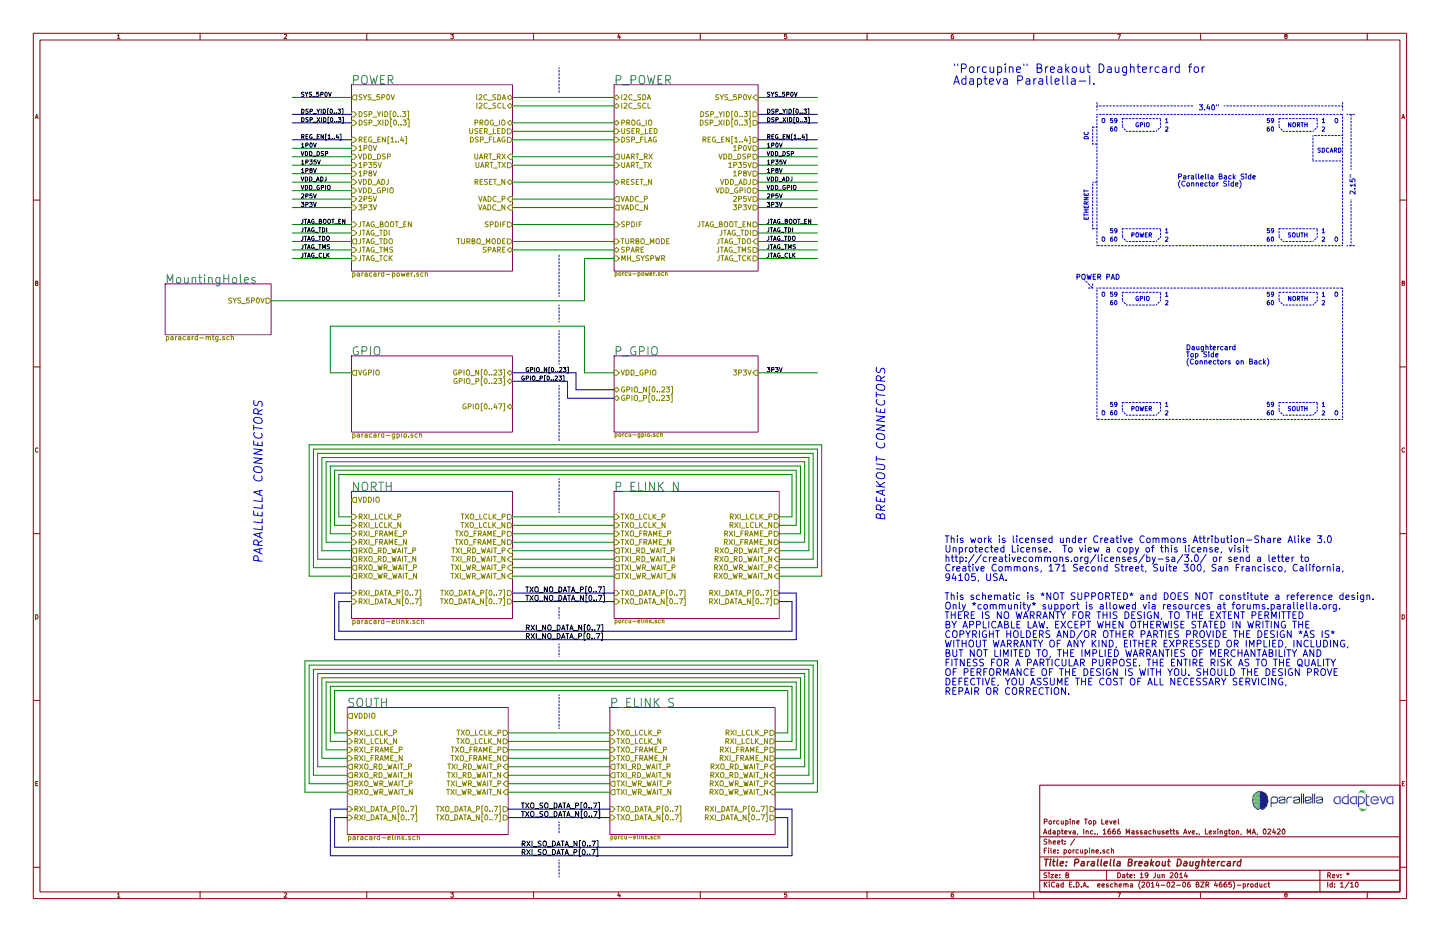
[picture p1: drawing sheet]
EESchema Schematic File Version 2
LIBS:adapteva_kicad
LIBS:power
LIBS:device
LIBS:transistors
LIBS:conn
LIBS:linear
LIBS:regul
LIBS:74xx
LIBS:cmos4000
LIBS:adc-dac
LIBS:memory
LIBS:xilinx
LIBS:special
LIBS:microcontrollers
LIBS:dsp
LIBS:microchip
LIBS:analog_switches
LIBS:motorola
LIBS:texas
LIBS:intel
LIBS:audio
LIBS:interface
LIBS:digital-audio
LIBS:philips
LIBS:display
LIBS:cypress
LIBS:siliconi
LIBS:opto
LIBS:atmel
LIBS:contrib
LIBS:valves
LIBS:porcupine-cache
EELAYER 24 0
EELAYER END
$Descr B 17000 11000
encoding utf-8
Sheet 1 10
Title "Parallella Breakout Daughtercard"
Date "19 Jun 2014"
Rev "*"
Comp "Adapteva, Inc., 1666 Massachusetts Ave., Lexington, MA, 02420"
Comment1 "Porcupine Top Level"
Comment2 ""
Comment3 ""
Comment4 ""
$EndDescr
Text Notes 13900 2200 0    60   ~ 0
Parallella Back Side\n(Connector Side)\n
Text Notes 15200 1500 0    50   ~ 0
NORTH
Text Notes 15200 2800 0    50   ~ 0
SOUTH
Text Notes 13400 1500 0    50   ~ 0
GPIO
Text Notes 13350 2800 0    50   ~ 0
POWER
Text Notes 13750 2750 0    50   ~ 0
1
Text Notes 13750 2850 0    50   ~ 0
2
Text Notes 13750 1450 0    50   ~ 0
1
Text Notes 13750 1550 0    50   ~ 0
2
Text Notes 15600 1450 0    50   ~ 0
1
Text Notes 15600 1550 0    50   ~ 0
2
Text Notes 15600 2750 0    50   ~ 0
1
Text Notes 15600 2850 0    50   ~ 0
2
Text Notes 13100 1450 0    50   ~ 0
59
Text Notes 13100 1550 0    50   ~ 0
60
Text Notes 13100 2750 0    50   ~ 0
59
Text Notes 13100 2850 0    50   ~ 0
60
Text Notes 14950 1450 0    50   ~ 0
59
Text Notes 14950 1550 0    50   ~ 0
60
Text Notes 14950 2750 0    50   ~ 0
59
Text Notes 14950 2850 0    50   ~ 0
60
Text Notes 15750 1450 0    50   ~ 0
O
Text Notes 13000 1450 0    50   ~ 0
O
Text Notes 13000 2850 0    50   ~ 0
O
Text Notes 15750 2850 0    50   ~ 0
O
Text Notes 15550 1800 0    50   ~ 0
SDCARD
Text Notes 12850 2600 1    50   ~ 0
ETHERNET
Text Notes 12850 1650 1    50   ~ 0
DC
Text Notes 14000 4300 0    60   ~ 0
Daughtercard\nTop Side\n(Connectors on Back)
Text Notes 15200 3550 0    50   ~ 0
NORTH
Text Notes 15200 4850 0    50   ~ 0
SOUTH
Text Notes 13400 3550 0    50   ~ 0
GPIO
Text Notes 13350 4850 0    50   ~ 0
POWER
Text Notes 13750 4800 0    50   ~ 0
1
Text Notes 13750 4900 0    50   ~ 0
2
Text Notes 13750 3500 0    50   ~ 0
1
Text Notes 13750 3600 0    50   ~ 0
2
Text Notes 15600 3500 0    50   ~ 0
1
Text Notes 15600 3600 0    50   ~ 0
2
Text Notes 15600 4800 0    50   ~ 0
1
Text Notes 15600 4900 0    50   ~ 0
2
Text Notes 13100 3500 0    50   ~ 0
59
Text Notes 13100 3600 0    50   ~ 0
60
Text Notes 13100 4800 0    50   ~ 0
59
Text Notes 13100 4900 0    50   ~ 0
60
Text Notes 14950 3500 0    50   ~ 0
59
Text Notes 14950 3600 0    50   ~ 0
60
Text Notes 14950 4800 0    50   ~ 0
59
Text Notes 14950 4900 0    50   ~ 0
60
Text Notes 15750 3500 0    50   ~ 0
O
Text Notes 13000 3500 0    50   ~ 0
O
Text Notes 13000 4900 0    50   ~ 0
O
Text Notes 15750 4900 0    50   ~ 0
O
Text Notes 14150 1300 0    60   ~ 0
3.40"
Text Notes 16000 2300 1    60   ~ 0
2.15"
Text Notes 11250 1000 0    100  ~ 0
"Porcupine" Breakout Daughtercard for\nAdapteva Parallella-I.
$Sheet
S 4150 1000 1900 2200
U 538682E8
F0 "POWER" 100
F1 "paracard-power.sch" 60
F2 "I2C_SDA" B R 6050 1150 60 
F3 "I2C_SCL" B R 6050 1250 60 
F4 "PROG_IO" B R 6050 1450 60 
F5 "UART_RX" I R 6050 1850 60 
F6 "UART_TX" O R 6050 1950 60 
F7 "USER_LED" O R 6050 1550 60 
F8 "RESET_N" B R 6050 2150 60 
F9 "VADC_P" I R 6050 2350 60 
F10 "JTAG_TDI" I L 4150 2750 60 
F11 "JTAG_TDO" O L 4150 2850 60 
F12 "DSP_FLAG" O R 6050 1650 60 
F13 "TURBO_MODE" O R 6050 2850 60 
F14 "SPDIF" O R 6050 2650 60 
F15 "JTAG_BOOT_EN" I L 4150 2650 60 
F16 "VADC_N" I R 6050 2450 60 
F17 "JTAG_TMS" I L 4150 2950 60 
F18 "JTAG_TCK" I L 4150 3050 60 
F19 "1P0V" I L 4150 1750 60 
F20 "VDD_DSP" I L 4150 1850 60 
F21 "1P35V" I L 4150 1950 60 
F22 "1P8V" I L 4150 2050 60 
F23 "VDD_ADJ" I L 4150 2150 60 
F24 "VDD_GPIO" I L 4150 2250 60 
F25 "2P5V" I L 4150 2350 60 
F26 "3P3V" I L 4150 2450 60 
F27 "SYS_5P0V" O L 4150 1150 60 
F28 "REG_EN[1..4]" I L 4150 1650 60 
F29 "DSP_YID[0..3]" I L 4150 1350 60 
F30 "DSP_XID[0..3]" I L 4150 1450 60 
F31 "SPARE" B R 6050 2950 60 
$EndSheet
$Sheet
S 4150 4200 1900 900 
U 53860B1E
F0 "GPIO" 100
F1 "paracard-gpio.sch" 60
F2 "VGPIO" O L 4150 4400 60 
F3 "GPIO_N[0..23]" B R 6050 4400 60 
F4 "GPIO_P[0..23]" B R 6050 4500 60 
F5 "GPIO[0..47]" B R 6050 4800 60 
$EndSheet
$Sheet
S 4150 5800 1900 1500
U 5386858E
F0 "NORTH" 100
F1 "paracard-elink.sch" 60
F2 "VDDIO" O L 4150 5900 60 
F3 "RXI_FRAME_N" I L 4150 6400 60 
F4 "RXI_FRAME_P" I L 4150 6300 60 
F5 "RXO_WR_WAIT_N" O L 4150 6800 60 
F6 "RXO_WR_WAIT_P" O L 4150 6700 60 
F7 "TXI_WR_WAIT_N" I R 6050 6800 60 
F8 "TXI_WR_WAIT_P" I R 6050 6700 60 
F9 "TXI_RD_WAIT_N" I R 6050 6600 60 
F10 "TXI_RD_WAIT_P" I R 6050 6500 60 
F11 "RXI_LCLK_N" I L 4150 6200 60 
F12 "RXI_LCLK_P" I L 4150 6100 60 
F13 "RXO_RD_WAIT_N" O L 4150 6600 60 
F14 "RXO_RD_WAIT_P" O L 4150 6500 60 
F15 "TXO_FRAME_N" O R 6050 6400 60 
F16 "TXO_FRAME_P" O R 6050 6300 60 
F17 "TXO_LCLK_N" O R 6050 6200 60 
F18 "TXO_LCLK_P" O R 6050 6100 60 
F19 "RXI_DATA_N[0..7]" I L 4150 7100 60 
F20 "RXI_DATA_P[0..7]" I L 4150 7000 60 
F21 "TXO_DATA_P[0..7]" O R 6050 7000 60 
F22 "TXO_DATA_N[0..7]" O R 6050 7100 60 
$EndSheet
$Sheet
S 4100 8350 1900 1500
U 538F26B7
F0 "SOUTH" 100
F1 "paracard-elink.sch" 60
F2 "VDDIO" O L 4100 8450 60 
F3 "RXI_FRAME_N" I L 4100 8950 60 
F4 "RXI_FRAME_P" I L 4100 8850 60 
F5 "RXO_WR_WAIT_N" O L 4100 9350 60 
F6 "RXO_WR_WAIT_P" O L 4100 9250 60 
F7 "TXI_WR_WAIT_N" I R 6000 9350 60 
F8 "TXI_WR_WAIT_P" I R 6000 9250 60 
F9 "TXI_RD_WAIT_N" I R 6000 9150 60 
F10 "TXI_RD_WAIT_P" I R 6000 9050 60 
F11 "RXI_LCLK_N" I L 4100 8750 60 
F12 "RXI_LCLK_P" I L 4100 8650 60 
F13 "RXO_RD_WAIT_N" O L 4100 9150 60 
F14 "RXO_RD_WAIT_P" O L 4100 9050 60 
F15 "TXO_FRAME_N" O R 6000 8950 60 
F16 "TXO_FRAME_P" O R 6000 8850 60 
F17 "TXO_LCLK_N" O R 6000 8750 60 
F18 "TXO_LCLK_P" O R 6000 8650 60 
F19 "RXI_DATA_N[0..7]" I L 4100 9650 60 
F20 "RXI_DATA_P[0..7]" I L 4100 9550 60 
F21 "TXO_DATA_P[0..7]" O R 6000 9550 60 
F22 "TXO_DATA_N[0..7]" O R 6000 9650 60 
$EndSheet
$Sheet
S 1950 3350 1250 600 
U 5387F901
F0 "MountingHoles" 100
F1 "paracard-mtg.sch" 60
F2 "SYS_5P0V" O R 3200 3550 60 
$EndSheet
Text Notes 12700 3300 0    60   ~ 0
POWER PAD
$Sheet
S 7250 1000 1700 2200
U 538C9643
F0 "P_POWER" 100
F1 "porcu-power.sch" 50
F2 "I2C_SDA" B L 7250 1150 60 
F3 "REG_EN[1..4]" O R 8950 1650 60 
F4 "DSP_YID[0..3]" O R 8950 1350 60 
F5 "DSP_XID[0..3]" O R 8950 1450 60 
F6 "UART_RX" O L 7250 1850 60 
F7 "UART_TX" I L 7250 1950 60 
F8 "USER_LED" I L 7250 1550 60 
F9 "RESET_N" B L 7250 2150 60 
F10 "VADC_P" O L 7250 2350 60 
F11 "JTAG_TDI" O R 8950 2750 60 
F12 "JTAG_TDO" I R 8950 2850 60 
F13 "1P0V" O R 8950 1750 60 
F14 "VDD_DSP" O R 8950 1850 60 
F15 "1P35V" O R 8950 1950 60 
F16 "1P8V" O R 8950 2050 60 
F17 "VDD_ADJ" O R 8950 2150 60 
F18 "VDD_GPIO" O R 8950 2250 60 
F19 "2P5V" O R 8950 2350 60 
F20 "3P3V" O R 8950 2450 60 
F21 "SYS_5P0V" I R 8950 1150 60 
F22 "I2C_SCL" B L 7250 1250 60 
F23 "PROG_IO" B L 7250 1450 60 
F24 "DSP_FLAG" I L 7250 1650 60 
F25 "TURBO_MODE" I L 7250 2850 60 
F26 "SPDIF" I L 7250 2650 60 
F27 "JTAG_BOOT_EN" O R 8950 2650 60 
F28 "VADC_N" O L 7250 2450 60 
F29 "JTAG_TMS" O R 8950 2950 60 
F30 "JTAG_TCK" O R 8950 3050 60 
F31 "MH_SYSPWR" I L 7250 3050 60 
F32 "SPARE" B L 7250 2950 60 
$EndSheet
$Sheet
S 7250 4200 1700 900 
U 538C90E5
F0 "P_GPIO" 100
F1 "porcu-gpio.sch" 50
F2 "VDD_GPIO" I L 7250 4400 60 
F3 "GPIO_N[0..23]" B L 7250 4600 60 
F4 "GPIO_P[0..23]" B L 7250 4700 60 
F5 "3P3V" I R 8950 4400 60 
$EndSheet
$Sheet
S 7250 5800 1950 1500
U 538C99D9
F0 "P_ELINK_N" 100
F1 "porcu-elink.sch" 50
F2 "RXI_FRAME_N" O R 9200 6400 60 
F3 "RXI_FRAME_P" O R 9200 6300 60 
F4 "RXO_WR_WAIT_N" I R 9200 6800 60 
F5 "RXO_WR_WAIT_P" I R 9200 6700 60 
F6 "TXI_WR_WAIT_N" O L 7250 6800 60 
F7 "TXI_WR_WAIT_P" O L 7250 6700 60 
F8 "TXI_RD_WAIT_N" O L 7250 6600 60 
F9 "TXI_RD_WAIT_P" O L 7250 6500 60 
F10 "RXI_LCLK_N" O R 9200 6200 60 
F11 "RXI_LCLK_P" O R 9200 6100 60 
F12 "RXO_RD_WAIT_N" I R 9200 6600 60 
F13 "RXO_RD_WAIT_P" I R 9200 6500 60 
F14 "TXO_FRAME_N" I L 7250 6400 60 
F15 "TXO_FRAME_P" I L 7250 6300 60 
F16 "TXO_LCLK_N" I L 7250 6200 60 
F17 "TXO_LCLK_P" I L 7250 6100 60 
F18 "RXI_DATA_N[0..7]" O R 9200 7100 60 
F19 "RXI_DATA_P[0..7]" O R 9200 7000 60 
F20 "TXO_DATA_P[0..7]" I L 7250 7000 60 
F21 "TXO_DATA_N[0..7]" I L 7250 7100 60 
$EndSheet
Wire Notes Line
	15850 2900 12950 2900
Wire Notes Line
	12950 2900 12950 1350
Wire Notes Line
	12950 1350 15850 1350
Wire Notes Line
	15850 1350 15850 2900
Wire Notes Line
	15850 4950 12950 4950
Wire Notes Line
	12950 4950 12950 3400
Wire Notes Line
	12950 3400 15850 3400
Wire Notes Line
	15850 3400 15850 4950
Wire Notes Line
	13250 1400 13250 1500
Wire Notes Line
	13250 1500 13300 1550
Wire Notes Line
	13300 1550 13650 1550
Wire Notes Line
	13650 1550 13700 1500
Wire Notes Line
	13700 1500 13700 1400
Wire Notes Line
	13700 1400 13250 1400
Wire Notes Line
	15100 1400 15100 1500
Wire Notes Line
	15100 1500 15150 1550
Wire Notes Line
	15150 1550 15500 1550
Wire Notes Line
	15500 1550 15550 1500
Wire Notes Line
	15550 1500 15550 1400
Wire Notes Line
	15550 1400 15100 1400
Wire Notes Line
	13250 2700 13250 2800
Wire Notes Line
	13250 2800 13300 2850
Wire Notes Line
	13300 2850 13650 2850
Wire Notes Line
	13650 2850 13700 2800
Wire Notes Line
	13700 2800 13700 2700
Wire Notes Line
	13700 2700 13250 2700
Wire Notes Line
	15100 2700 15100 2800
Wire Notes Line
	15100 2800 15150 2850
Wire Notes Line
	15150 2850 15500 2850
Wire Notes Line
	15500 2850 15550 2800
Wire Notes Line
	15550 2800 15550 2700
Wire Notes Line
	15550 2700 15100 2700
Wire Notes Line
	15850 1600 15500 1600
Wire Notes Line
	15500 1600 15500 1900
Wire Notes Line
	15500 1900 15850 1900
Wire Notes Line
	12950 2700 12900 2700
Wire Notes Line
	12900 2700 12900 2150
Wire Notes Line
	12900 2150 12950 2150
Wire Notes Line
	12950 1500 12900 1500
Wire Notes Line
	12900 1500 12900 1700
Wire Notes Line
	12900 1700 12950 1700
Wire Notes Line
	13250 3450 13250 3550
Wire Notes Line
	13250 3550 13300 3600
Wire Notes Line
	13300 3600 13650 3600
Wire Notes Line
	13650 3600 13700 3550
Wire Notes Line
	13700 3550 13700 3450
Wire Notes Line
	13700 3450 13250 3450
Wire Notes Line
	15100 3450 15100 3550
Wire Notes Line
	15100 3550 15150 3600
Wire Notes Line
	15150 3600 15500 3600
Wire Notes Line
	15500 3600 15550 3550
Wire Notes Line
	15550 3550 15550 3450
Wire Notes Line
	15550 3450 15100 3450
Wire Notes Line
	13250 4750 13250 4850
Wire Notes Line
	13250 4850 13300 4900
Wire Notes Line
	13300 4900 13650 4900
Wire Notes Line
	13650 4900 13700 4850
Wire Notes Line
	13700 4850 13700 4750
Wire Notes Line
	13700 4750 13250 4750
Wire Notes Line
	15100 4750 15100 4850
Wire Notes Line
	15100 4850 15150 4900
Wire Notes Line
	15150 4900 15500 4900
Wire Notes Line
	15500 4900 15550 4850
Wire Notes Line
	15550 4850 15550 4750
Wire Notes Line
	15550 4750 15100 4750
Wire Notes Line
	12950 1300 12950 1200
Wire Notes Line
	15850 1300 15850 1200
Wire Notes Line
	12950 1250 14100 1250
Wire Notes Line
	14450 1250 15850 1250
Wire Notes Line
	15900 1350 16000 1350
Wire Notes Line
	15900 2900 16000 2900
Wire Notes Line
	15950 2900 15950 2350
Wire Notes Line
	15950 2000 15950 1350
Wire Notes Line
	12800 3300 12900 3400
Wire Notes Line
	12900 3400 12900 3350
Wire Notes Line
	12900 3400 12850 3400
Wire Wire Line
	7250 4400 6900 4400
Wire Wire Line
	6900 4400 6900 3850
Wire Wire Line
	6900 3850 3900 3850
Wire Wire Line
	3900 3850 3900 4400
Wire Wire Line
	3900 4400 4150 4400
Wire Bus Line
	6050 4400 6800 4400
Wire Bus Line
	6800 4400 6800 4600
Wire Bus Line
	6800 4600 7250 4600
Text Label 6200 4400 0    50   ~ 0
GPIO_N[0..23]
Wire Bus Line
	6050 4500 6700 4500
Wire Bus Line
	6700 4500 6700 4700
Wire Bus Line
	6700 4700 7250 4700
Text Label 6150 4500 0    50   ~ 0
GPIO_P[0..23]
Wire Wire Line
	6050 6100 7250 6100
Wire Wire Line
	6050 6200 7250 6200
Wire Wire Line
	6050 6300 7250 6300
Wire Wire Line
	6050 6400 7250 6400
Wire Wire Line
	6050 6500 7250 6500
Wire Wire Line
	6050 6600 7250 6600
Wire Wire Line
	6050 6700 7250 6700
Wire Wire Line
	6050 6800 7250 6800
Wire Wire Line
	4150 6100 4000 6100
Wire Wire Line
	4000 6100 4000 5600
Wire Wire Line
	4000 5600 9350 5600
Wire Wire Line
	9350 5600 9350 6100
Wire Wire Line
	9350 6100 9200 6100
Wire Wire Line
	4150 6200 3950 6200
Wire Wire Line
	3950 6200 3950 5550
Wire Wire Line
	3950 5550 9400 5550
Wire Wire Line
	9400 5550 9400 6200
Wire Wire Line
	9400 6200 9200 6200
Wire Wire Line
	9200 6300 9450 6300
Wire Wire Line
	9450 6300 9450 5500
Wire Wire Line
	9450 5500 3900 5500
Wire Wire Line
	3900 5500 3900 6300
Wire Wire Line
	3900 6300 4150 6300
Wire Wire Line
	4150 6400 3850 6400
Wire Wire Line
	3850 6400 3850 5450
Wire Wire Line
	3850 5450 9500 5450
Wire Wire Line
	9500 5450 9500 6400
Wire Wire Line
	9500 6400 9200 6400
Wire Wire Line
	4150 6500 3800 6500
Wire Wire Line
	3800 6500 3800 5400
Wire Wire Line
	3800 5400 9550 5400
Wire Wire Line
	9550 5400 9550 6500
Wire Wire Line
	9550 6500 9200 6500
Wire Wire Line
	9200 6600 9600 6600
Wire Wire Line
	9600 6600 9600 5350
Wire Wire Line
	9600 5350 3750 5350
Wire Wire Line
	3750 5350 3750 6600
Wire Wire Line
	3750 6600 4150 6600
Wire Wire Line
	4150 6700 3700 6700
Wire Wire Line
	3700 6700 3700 5300
Wire Wire Line
	3700 5300 9650 5300
Wire Wire Line
	9650 5300 9650 6700
Wire Wire Line
	9650 6700 9200 6700
Wire Wire Line
	9200 6800 9700 6800
Wire Wire Line
	9700 6800 9700 5250
Wire Wire Line
	9700 5250 3650 5250
Wire Wire Line
	3650 5250 3650 6800
Wire Wire Line
	3650 6800 4150 6800
Wire Bus Line
	6050 7000 7250 7000
Wire Bus Line
	6050 7100 7250 7100
Wire Bus Line
	4150 7100 4000 7100
Wire Bus Line
	4000 7100 4000 7450
Wire Bus Line
	4000 7450 9350 7450
Wire Bus Line
	9350 7450 9350 7100
Wire Bus Line
	9350 7100 9200 7100
Wire Bus Line
	9200 7000 9400 7000
Wire Bus Line
	9400 7000 9400 7550
Wire Bus Line
	9400 7550 3950 7550
Wire Bus Line
	3950 7550 3950 7000
Wire Bus Line
	3950 7000 4150 7000
Text Label 6200 7000 0    60   ~ 0
TXO_NO_DATA_P[0..7]
Text Label 6200 7100 0    60   ~ 0
TXO_NO_DATA_N[0..7]
Text Label 6200 7450 0    60   ~ 0
RXI_NO_DATA_N[0..7]
Text Label 6200 7550 0    60   ~ 0
RXI_NO_DATA_P[0..7]
$Sheet
S 7200 8350 1950 1500
U 538F26CD
F0 "P_ELINK_S" 100
F1 "porcu-elink.sch" 50
F2 "RXI_FRAME_N" O R 9150 8950 60 
F3 "RXI_FRAME_P" O R 9150 8850 60 
F4 "RXO_WR_WAIT_N" I R 9150 9350 60 
F5 "RXO_WR_WAIT_P" I R 9150 9250 60 
F6 "TXI_WR_WAIT_N" O L 7200 9350 60 
F7 "TXI_WR_WAIT_P" O L 7200 9250 60 
F8 "TXI_RD_WAIT_N" O L 7200 9150 60 
F9 "TXI_RD_WAIT_P" O L 7200 9050 60 
F10 "RXI_LCLK_N" O R 9150 8750 60 
F11 "RXI_LCLK_P" O R 9150 8650 60 
F12 "RXO_RD_WAIT_N" I R 9150 9150 60 
F13 "RXO_RD_WAIT_P" I R 9150 9050 60 
F14 "TXO_FRAME_N" I L 7200 8950 60 
F15 "TXO_FRAME_P" I L 7200 8850 60 
F16 "TXO_LCLK_N" I L 7200 8750 60 
F17 "TXO_LCLK_P" I L 7200 8650 60 
F18 "RXI_DATA_N[0..7]" O R 9150 9650 60 
F19 "RXI_DATA_P[0..7]" O R 9150 9550 60 
F20 "TXO_DATA_P[0..7]" I L 7200 9550 60 
F21 "TXO_DATA_N[0..7]" I L 7200 9650 60 
$EndSheet
Wire Wire Line
	6000 8650 7200 8650
Wire Wire Line
	6000 8750 7200 8750
Wire Wire Line
	6000 8850 7200 8850
Wire Wire Line
	6000 8950 7200 8950
Wire Wire Line
	6000 9050 7200 9050
Wire Wire Line
	6000 9150 7200 9150
Wire Wire Line
	6000 9250 7200 9250
Wire Wire Line
	6000 9350 7200 9350
Wire Wire Line
	4100 8650 3950 8650
Wire Wire Line
	3950 8650 3950 8150
Wire Wire Line
	3950 8150 9300 8150
Wire Wire Line
	9300 8150 9300 8650
Wire Wire Line
	9300 8650 9150 8650
Wire Wire Line
	4100 8750 3900 8750
Wire Wire Line
	3900 8750 3900 8100
Wire Wire Line
	3900 8100 9350 8100
Wire Wire Line
	9350 8100 9350 8750
Wire Wire Line
	9350 8750 9150 8750
Wire Wire Line
	9150 8850 9400 8850
Wire Wire Line
	9400 8850 9400 8050
Wire Wire Line
	9400 8050 3850 8050
Wire Wire Line
	3850 8050 3850 8850
Wire Wire Line
	3850 8850 4100 8850
Wire Wire Line
	4100 8950 3800 8950
Wire Wire Line
	3800 8950 3800 8000
Wire Wire Line
	3800 8000 9450 8000
Wire Wire Line
	9450 8000 9450 8950
Wire Wire Line
	9450 8950 9150 8950
Wire Wire Line
	4100 9050 3750 9050
Wire Wire Line
	3750 9050 3750 7950
Wire Wire Line
	3750 7950 9500 7950
Wire Wire Line
	9500 7950 9500 9050
Wire Wire Line
	9500 9050 9150 9050
Wire Wire Line
	9150 9150 9550 9150
Wire Wire Line
	9550 9150 9550 7900
Wire Wire Line
	9550 7900 3700 7900
Wire Wire Line
	3700 7900 3700 9150
Wire Wire Line
	3700 9150 4100 9150
Wire Wire Line
	4100 9250 3650 9250
Wire Wire Line
	3650 9250 3650 7850
Wire Wire Line
	3650 7850 9600 7850
Wire Wire Line
	9600 7850 9600 9250
Wire Wire Line
	9600 9250 9150 9250
Wire Wire Line
	9150 9350 9650 9350
Wire Wire Line
	9650 9350 9650 7800
Wire Wire Line
	9650 7800 3600 7800
Wire Wire Line
	3600 7800 3600 9350
Wire Wire Line
	3600 9350 4100 9350
Wire Bus Line
	6000 9550 7200 9550
Wire Bus Line
	6000 9650 7200 9650
Wire Bus Line
	4100 9650 3950 9650
Wire Bus Line
	3950 9650 3950 10000
Wire Bus Line
	3950 10000 9300 10000
Wire Bus Line
	9300 10000 9300 9650
Wire Bus Line
	9300 9650 9150 9650
Wire Bus Line
	9150 9550 9350 9550
Wire Bus Line
	9350 9550 9350 10100
Wire Bus Line
	9350 10100 3900 10100
Wire Bus Line
	3900 10100 3900 9550
Wire Bus Line
	3900 9550 4100 9550
Text Label 6150 9550 0    60   ~ 0
TXO_SO_DATA_P[0..7]
Text Label 6150 9650 0    60   ~ 0
TXO_SO_DATA_N[0..7]
Text Label 6150 10000 0    60   ~ 0
RXI_SO_DATA_N[0..7]
Text Label 6150 10100 0    60   ~ 0
RXI_SO_DATA_P[0..7]
Text Notes 3100 6650 1    100  Italic 0
PARALLELLA CONNECTORS
Text Notes 10450 6150 1    100  Italic 0
BREAKOUT CONNECTORS
Wire Wire Line
	4150 1150 3450 1150
Wire Wire Line
	4150 1750 3450 1750
Wire Wire Line
	4150 1850 3450 1850
Wire Wire Line
	4150 1950 3450 1950
Wire Wire Line
	4150 2050 3450 2050
Wire Wire Line
	4150 2150 3450 2150
Wire Wire Line
	4150 2250 3450 2250
Wire Wire Line
	4150 2350 3450 2350
Wire Wire Line
	4150 2450 3450 2450
Wire Wire Line
	4150 2650 3450 2650
Wire Wire Line
	4150 2750 3450 2750
Wire Wire Line
	4150 2850 3450 2850
Wire Wire Line
	4150 2950 3450 2950
Wire Wire Line
	4150 3050 3450 3050
Wire Bus Line
	4150 1350 3450 1350
Wire Bus Line
	4150 1450 3450 1450
Wire Bus Line
	4150 1650 3450 1650
Text Label 3550 1150 0    50   ~ 0
SYS_5P0V
Text Label 3550 1350 0    50   ~ 0
DSP_YID[0..3]
Text Label 3550 1450 0    50   ~ 0
DSP_XID[0..3]
Text Label 3550 1650 0    50   ~ 0
REG_EN[1..4]
Text Label 3550 1750 0    50   ~ 0
1P0V
Text Label 3550 1850 0    50   ~ 0
VDD_DSP
Text Label 3550 1950 0    50   ~ 0
1P35V
Text Label 3550 2050 0    50   ~ 0
1P8V
Text Label 3550 2150 0    50   ~ 0
VDD_ADJ
Text Label 3550 2250 0    50   ~ 0
VDD_GPIO
Text Label 3550 2350 0    50   ~ 0
2P5V
Text Label 3550 2450 0    50   ~ 0
3P3V
Text Label 3550 2650 0    50   ~ 0
JTAG_BOOT_EN
Text Label 3550 2750 0    50   ~ 0
JTAG_TDI
Text Label 3550 2850 0    50   ~ 0
JTAG_TDO
Text Label 3550 2950 0    50   ~ 0
JTAG_TMS
Text Label 3550 3050 0    50   ~ 0
JTAG_CLK
Wire Wire Line
	9650 1150 8950 1150
Wire Wire Line
	9650 1750 8950 1750
Wire Wire Line
	9650 1850 8950 1850
Wire Wire Line
	9650 1950 8950 1950
Wire Wire Line
	9650 2050 8950 2050
Wire Wire Line
	9650 2150 8950 2150
Wire Wire Line
	9650 2250 8950 2250
Wire Wire Line
	9650 2350 8950 2350
Wire Wire Line
	9650 2450 8950 2450
Wire Wire Line
	9650 2650 8950 2650
Wire Wire Line
	9650 2750 8950 2750
Wire Wire Line
	9650 2850 8950 2850
Wire Wire Line
	9650 2950 8950 2950
Wire Wire Line
	9650 3050 8950 3050
Wire Bus Line
	9650 1350 8950 1350
Wire Bus Line
	9650 1450 8950 1450
Wire Bus Line
	9650 1650 8950 1650
Text Label 9050 1150 0    50   ~ 0
SYS_5P0V
Text Label 9050 1350 0    50   ~ 0
DSP_YID[0..3]
Text Label 9050 1450 0    50   ~ 0
DSP_XID[0..3]
Text Label 9050 1650 0    50   ~ 0
REG_EN[1..4]
Text Label 9050 1750 0    50   ~ 0
1P0V
Text Label 9050 1850 0    50   ~ 0
VDD_DSP
Text Label 9050 1950 0    50   ~ 0
1P35V
Text Label 9050 2050 0    50   ~ 0
1P8V
Text Label 9050 2150 0    50   ~ 0
VDD_ADJ
Text Label 9050 2250 0    50   ~ 0
VDD_GPIO
Text Label 9050 2350 0    50   ~ 0
2P5V
Text Label 9050 2450 0    50   ~ 0
3P3V
Text Label 9050 2650 0    50   ~ 0
JTAG_BOOT_EN
Text Label 9050 2750 0    50   ~ 0
JTAG_TDI
Text Label 9050 2850 0    50   ~ 0
JTAG_TDO
Text Label 9050 2950 0    50   ~ 0
JTAG_TMS
Text Label 9050 3050 0    50   ~ 0
JTAG_CLK
Wire Wire Line
	6050 1150 7250 1150
Wire Wire Line
	7250 1250 6050 1250
Wire Wire Line
	7250 1450 6050 1450
Wire Wire Line
	6050 1550 7250 1550
Wire Wire Line
	7250 1650 6050 1650
Wire Wire Line
	6050 1850 7250 1850
Wire Wire Line
	7250 1950 6050 1950
Wire Wire Line
	6050 2150 7250 2150
Wire Wire Line
	7250 2350 6050 2350
Wire Wire Line
	6050 2450 7250 2450
Wire Wire Line
	7250 2650 6050 2650
Wire Wire Line
	6050 2850 7250 2850
Wire Wire Line
	3200 3550 6900 3550
Wire Wire Line
	6900 3050 7250 3050
Wire Wire Line
	6900 3550 6900 3050
Wire Notes Line
	6600 800  6600 1100
Wire Notes Line
	6600 3900 6600 4300
Wire Notes Line
	6600 4550 6600 5200
Wire Notes Line
	6600 5650 6600 6050
Wire Notes Line
	6600 8200 6600 8600
Wire Notes Line
	6600 9700 6600 9850
Wire Notes Line
	6600 10150 6600 10350
Wire Notes Line
	6600 3600 6600 3800
Wire Notes Line
	6600 7300 6600 7150
Wire Notes Line
	6600 7600 6600 7750
Wire Wire Line
	9650 4400 8950 4400
Text Label 9050 4400 0    50   ~ 0
3P3V
Text Notes 11150 8200 0    80   ~ 0
This work is licensed under Creative Commons Attribution-Share Alike 3.0\nUnprotected License.  To view a copy of this license, visit \nhttp://creativecommons.org/licenses/by-sa/3.0/ or send a letter to \nCreative Commons, 171 Second Street, Suite 300, San Francisco, California,\n94105, USA.\n\nThis schematic is *NOT SUPPORTED* and DOES NOT constitute a reference design.\nOnly *community* support is allowed via resources at forums.parallella.org.\nTHERE IS NO WARRANTY FOR THIS DESIGN, TO THE EXTENT PERMITTED\nBY APPLICABLE LAW. EXCEPT WHEN OTHERWISE STATED IN WRITING THE\nCOPYRIGHT HOLDERS AND/OR OTHER PARTIES PROVIDE THE DESIGN *AS IS*\nWITHOUT WARRANTY OF ANY KIND, EITHER EXPRESSED OR IMPLIED, INCLUDING,\nBUT NOT LIMITED TO, THE IMPLIED WARRANTIES OF MERCHANTABILITY AND\nFITNESS FOR A PARTICULAR PURPOSE. THE ENTIRE RISK AS TO THE QUALITY\nOF PERFORMANCE OF THE DESIGN IS WITH YOU. SHOULD THE DESIGN PROVE\nDEFECTIVE, YOU ASSUME THE COST OF ALL NECESSARY SERVICING,\nREPAIR OR CORRECTION.
Wire Wire Line
	6050 2950 7250 2950
Wire Notes Line
	6600 3500 6600 3000
$EndSCHEMATC
